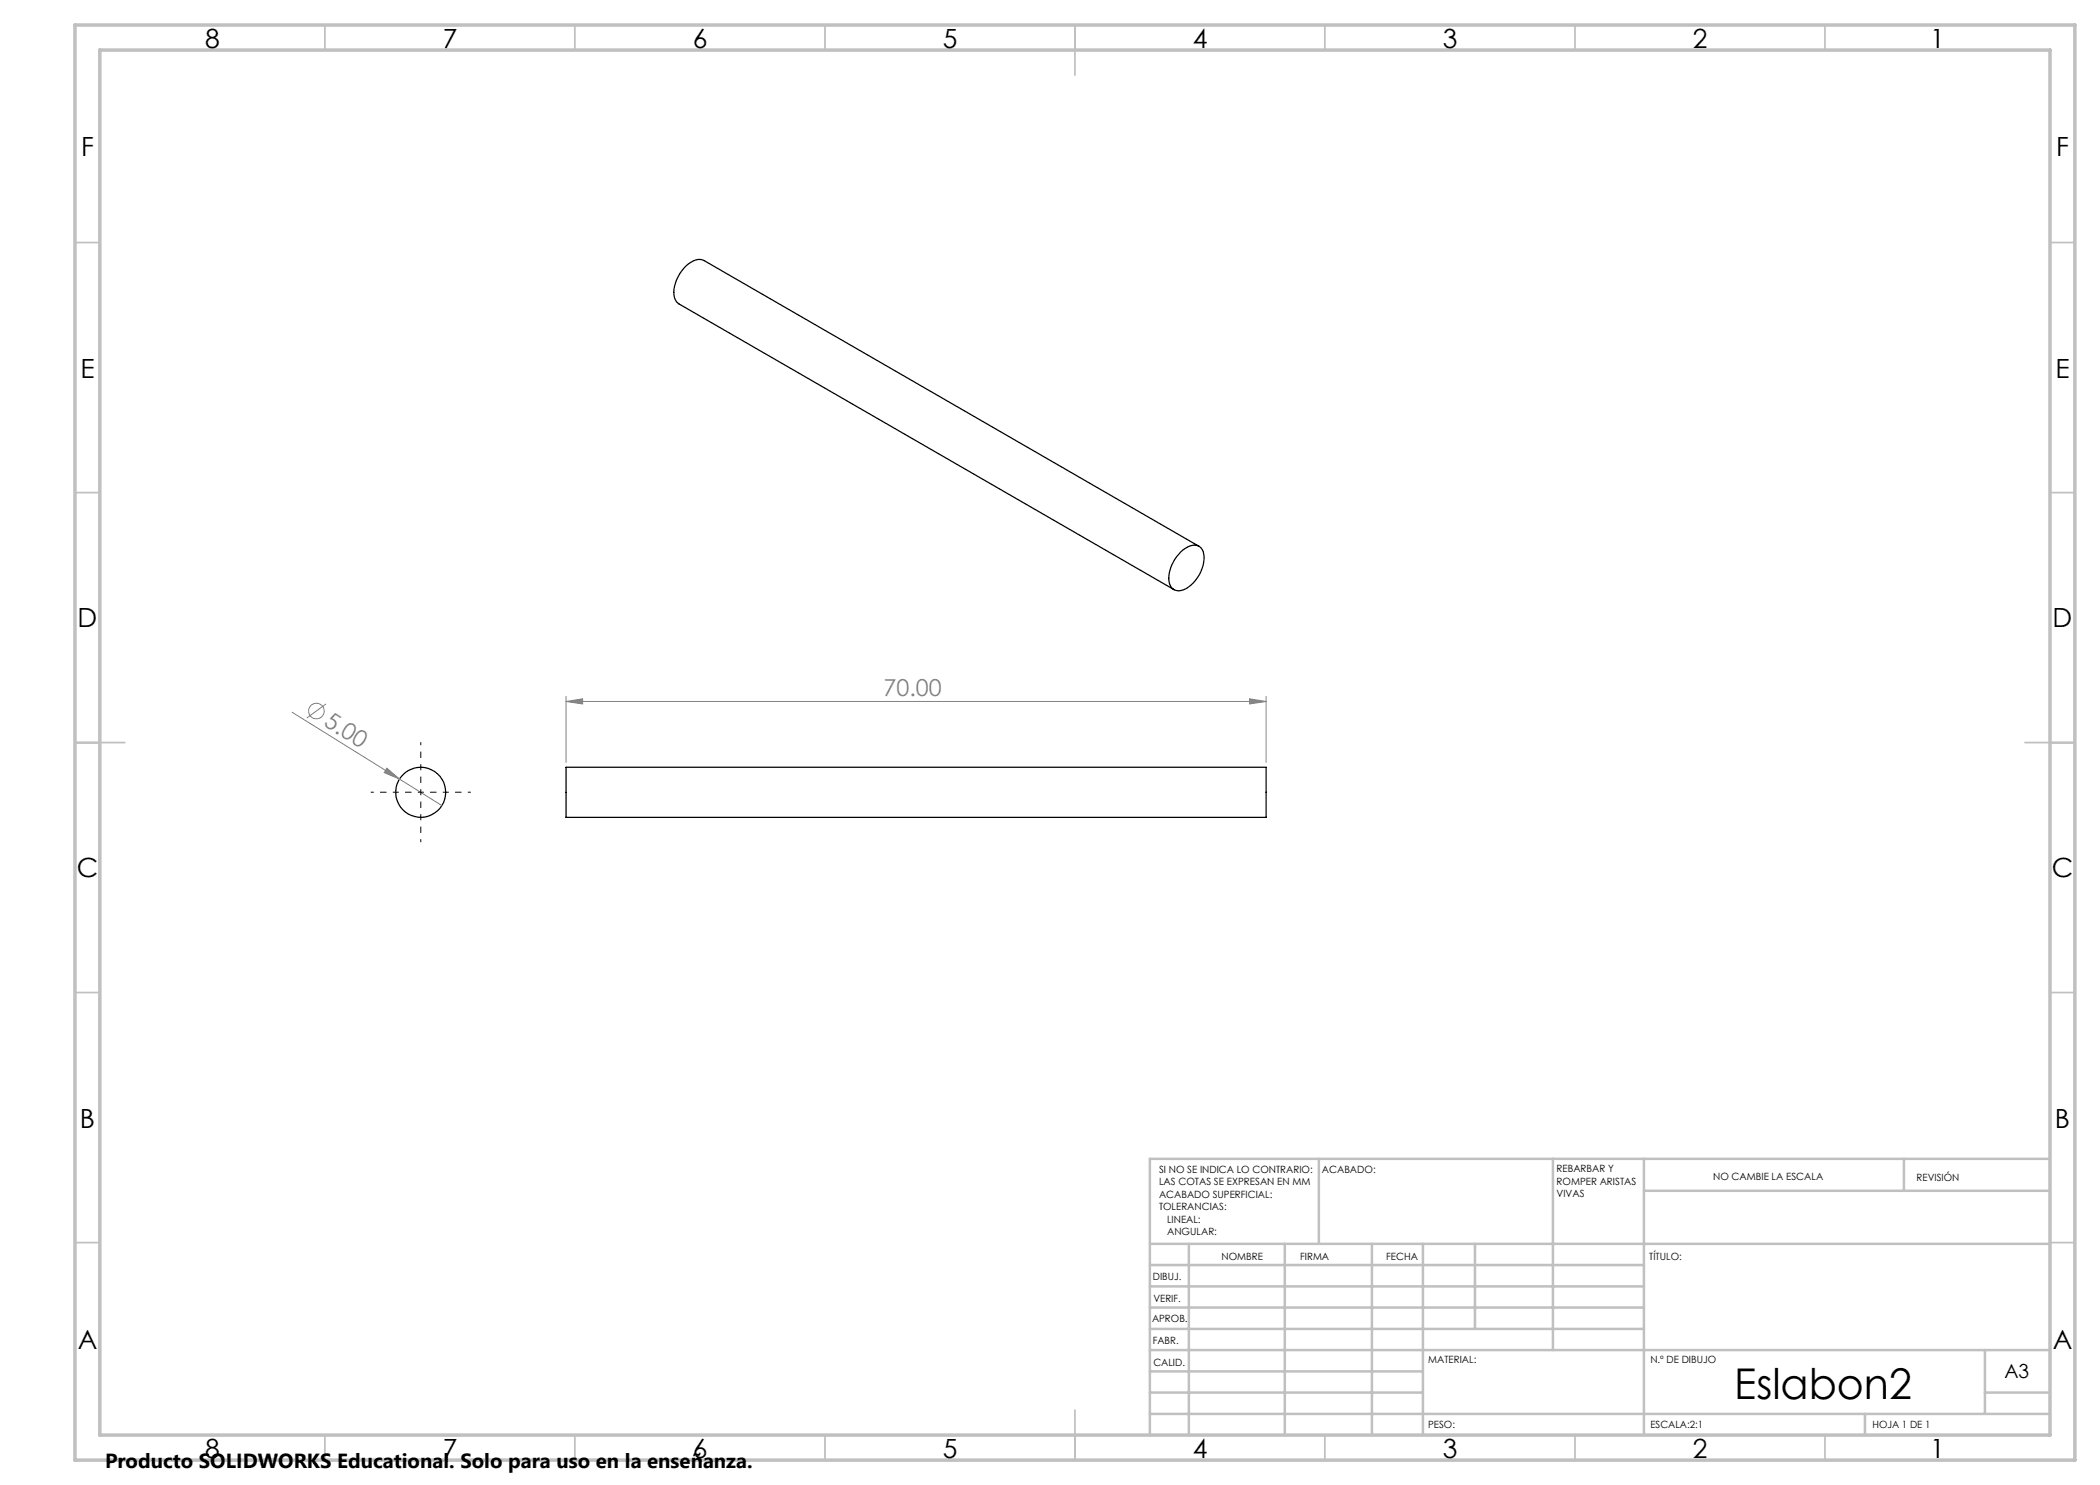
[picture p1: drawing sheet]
<svg xmlns="http://www.w3.org/2000/svg" width="420mm" height="297mm" viewBox="0 0 420 297" stroke-linecap="round" stroke-linejoin="round" font-family="sans-serif">
<g fill="none" stroke="#000" stroke-width=".25">
<path d="M236.2 110.3a3.2 3.2 0 0 1 3.7-1 3.5 3.5 0 0 1 .7 3.8 7.1 7.1 0 0 1-4.4 5 2.06 2.06 0 0 1-2.4-2.5 7.8 7.8 0 0 1 2.4-5.3zM239.8 109.3l-99-57.2a3.3 3.3 0 0 0-3.6 1.1 7.3 7.3 0 0 0-2.3 6.3 1.88 1.88 0 0 0 .9 1.3l99 57.1M113.2 153.5h140v10h-140z"/>
<circle cx="84.1" cy="158.5" r="5"/>
</g>
<path d="M113.2 139.3v13.2M249.9 139.8l3.3 .5-3.3 .5zM253.2 139.3v13.2M113.2 140.3h140" fill="none" stroke="#808080" stroke-width=".2"/>
<g fill="none" stroke="#c0c0c0" stroke-width=".35">
<path d="M65 5v5M115 5v5M165 5v5M215 5v10M265 5v5M315 5v5M365 5v5M15 48.5h5M410 48.5h5M15 98.5h5M410 98.5h5M15 148.5h10"/>
<path d="M405 148.5h10M15 198.5h5M410 198.5h5M15 248.5h5M410 248.5h5M65 287v5M115 287v5M165 287v5M215 282v10M265 287v5M315 287v5M365 287v5"/>
</g>
<g fill="none" stroke="#c0c0c0" stroke-width=".5">
<path d="M263.8 231.8v17M310.6 231.8v38.2M328.8 231.8v55.2M328.8 238.2h81.2M380.8 231.8v6.4M410 231.8h-180v55.2M230 248.8h180M230 257.3h98.8M230 253h98.8M237.8 248.8v38.2M257 248.8v38.2M274.4 248.8v38.2"/>
<path d="M284.6 248.8v38.2M295 248.8v17M230 265.8h98.8M230 261.5h98.8M230 278.5h54.6M230 274.3h54.6M230 270h180M397 278.5h13M397 270v12.8M230 282.8h180M373 282.8v4.2"/>
</g>
<path d="M15 5h400v287h-400zM20 10h390v277h-390z" fill="none" stroke="#c0c0c0" stroke-width=".7"/>
<path d="M249.9 139.8l3.3 .5-3.3 .5z" fill="#808080"/>
<path d="M113.2 140.3l3.3-.5v1z" fill="none" stroke="#808080" stroke-width=".2"/>
<path d="M113.2 140.3l3.3-.5v1z" fill="#808080"/>
<g fill="none" stroke="#808080" stroke-width=".2">
<path d="M58.4 142.4l21.5 13.4M65.2 140.8l-3.9 2.8M77.4 153.6l2.5 2.2-3.1-1.3zM79.9 155.8l8.5 5.3"/>
<circle cx="63.3" cy="142.2" r="1.56"/>
</g>
<path d="M77.4 153.6l2.5 2.2-3.1-1.3z" fill="#808080"/>
<path d="M79.2 158.4h-5M84.2 158.4v-5M84.2 158.4h-5M84.2 158.4v5M84.2 158.4h5M84.2 153.4v-5M89.2 158.4h5M84.2 163.4v5" fill="none" stroke="#000" stroke-width=".2" stroke-dasharray="15.2 1.3 1.3 1.3" stroke-dashoffset="14.6" stroke-linecap="butt"/>
<text font-size="8.5" x="346.9" y="279.7">Eslabon2</text>
<g font-size="5.3">
<text x="41" y="9.5">8</text>
<text x="88.5" y="9.5">7</text>
<text x="138.5" y="9.5">6</text>
<text x="188.5" y="9.5">5</text>
<text x="238.5" y="9.5">4</text>
<text x="288.5" y="9.5">3</text>
<text x="338.5" y="9.5">2</text>
<text x="386" y="9.5">1</text>
<text x="16.2" y="31.3">F</text>
<text x="411.2" y="31.3">F</text>
<text x="16.1" y="75.5">E</text>
<text x="411.1" y="75.5">E</text>
<text x="15.5" y="125.5">D</text>
<text x="410.5" y="125.5">D</text>
<text x="15.4" y="175.5">C</text>
<text x="410.4" y="175.5">C</text>
<text x="16" y="225.5">B</text>
<text x="411" y="225.5">B</text>
<text x="15.5" y="269.8">A</text>
<text x="410.5" y="269.8">A</text>
<text x="41" y="291.5">8</text>
<text x="88.5" y="291.5">7</text>
<text x="138.5" y="291.5">6</text>
<text x="188.5" y="291.5">5</text>
<text x="238.5" y="291.5">4</text>
<text x="288.5" y="291.5">3</text>
<text x="338.5" y="291.5">2</text>
<text x="386" y="291.5">1</text>
</g>
<g font-size="4.7" fill="#808080">
<text x="176.7" y="139.2">70.00</text>
<text x="64.6" y="145" transform="rotate(32 64.6 145)">5.00</text>
</g>
<text font-size="4.1" x="21" y="293.7">Producto SOLIDWORKS Educational. Solo para uso en la enseñanza.</text>
<text font-size="3.9" x="400.9" y="275.5">A3</text>
<g font-size="2">
<text x="231.8" y="234.6">SI NO SE INDICA LO CONTRARIO:</text>
<text x="231.8" y="237.1">LAS COTAS SE EXPRESAN EN MM</text>
<text x="231.8" y="239.6">ACABADO SUPERFICIAL:</text>
<text x="264.4" y="234.6">ACABADO:</text>
<text x="311.3" y="234.5">REBARBAR Y</text>
<text x="311.3" y="237">ROMPER ARISTAS</text>
<text x="311.3" y="239.5">VIVAS</text>
<text x="342.6" y="236">NO CAMBIE LA ESCALA</text>
<text x="383.3" y="236.2">REVISIÓN</text>
<text x="231.8" y="242.1">TOLERANCIAS:</text>
<text x="233.4" y="244.6">LINEAL:</text>
<text x="233.4" y="247.1">ANGULAR:</text>
<text x="244.3" y="252">NOMBRE</text>
<text x="260" y="251.9">FIRMA</text>
<text x="277.2" y="251.9">FECHA</text>
<text x="329.9" y="251.9">TÍTULO:</text>
<text x="230.6" y="256.1">DIBUJ.</text>
<text x="230.7" y="260.3">VERIF.</text>
<text x="230.4" y="264.4">APROB.</text>
<text x="230.5" y="268.8">FABR.</text>
<text x="230.7" y="273.1">CALID.</text>
<text x="285.6" y="272.5">MATERIAL:</text>
<text x="330.1" y="272.5">N.º DE DIBUJO</text>
<text x="285.6" y="285.5">PESO:</text>
<text x="330.1" y="285.6">ESCALA:2:1</text>
<text x="374.5" y="285.6">HOJA 1 DE 1</text>
</g>
</svg>
